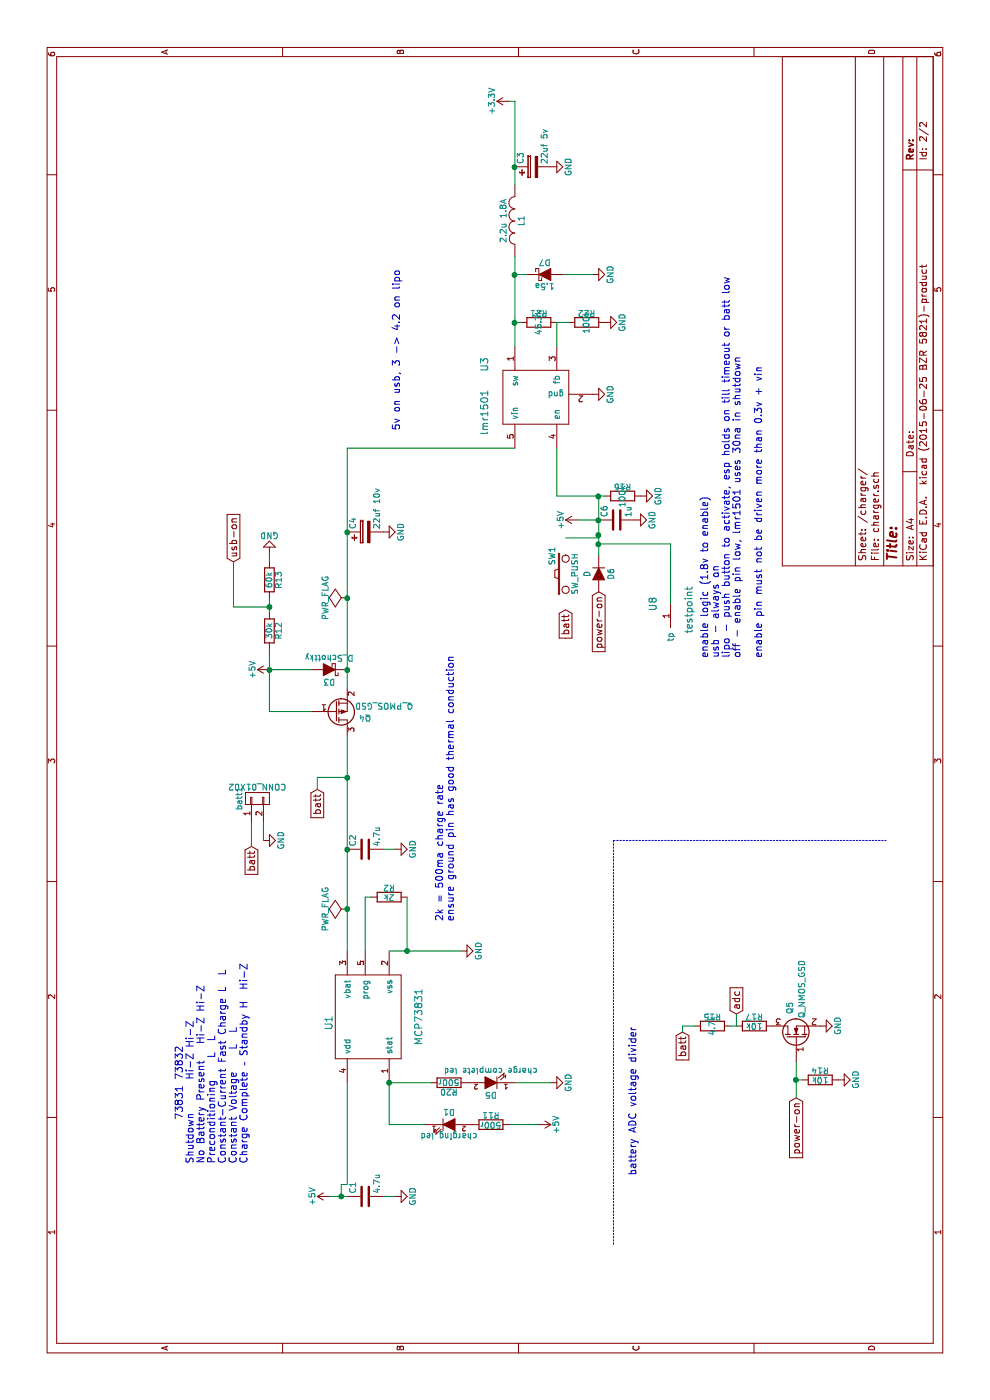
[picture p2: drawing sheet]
EESchema Schematic File Version 2
LIBS:modbox-brain-rescue
LIBS:power
LIBS:device
LIBS:transistors
LIBS:conn
LIBS:linear
LIBS:regul
LIBS:74xx
LIBS:cmos4000
LIBS:adc-dac
LIBS:memory
LIBS:xilinx
LIBS:microcontrollers
LIBS:dsp
LIBS:microchip
LIBS:analog_switches
LIBS:motorola
LIBS:texas
LIBS:intel
LIBS:audio
LIBS:interface
LIBS:digital-audio
LIBS:philips
LIBS:display
LIBS:cypress
LIBS:siliconi
LIBS:opto
LIBS:atmel
LIBS:contrib
LIBS:valves
LIBS:esp8266-12
LIBS:mcp73831t
LIBS:cp2102
LIBS:testpoint
LIBS:ncp694
LIBS:lmr1501
LIBS:modbox-brain-cache
EELAYER 25 0
EELAYER END
$Descr A4 11693 8268
encoding utf-8
Sheet 2 2
Title ""
Date ""
Rev ""
Comp ""
Comment1 ""
Comment2 ""
Comment3 ""
Comment4 ""
$EndDescr
$Comp
L MCP73831T U1
U 1 1
P 3250 3050
F 0 "U1" H 3150 3350 60  0000 C CNN
F 1 "MCP73831" H 3200 2600 60  0000 C CNN
F 2 "Housings_SOT-23_SOT-143_TSOT-6:SOT-23-5" H 3250 3050 60  0001 C CNN
F 3 "" H 3250 3050 60  0000 C CNN
	1    3250 3050
	1    0    0    -1  
$EndComp
$Comp
L GND #PWR23
U 1 1
P 3750 3850
F 0 "#PWR23" H 3750 3600 50  0001 C CNN
F 1 "GND" H 3750 3700 50  0000 C CNN
F 2 "" H 3750 3850 60  0000 C CNN
F 3 "" H 3750 3850 60  0000 C CNN
	1    3750 3850
	1    0    0    -1  
$EndComp
$Comp
L +5V #PWR19
U 1 1
P 1700 2750
F 0 "#PWR19" H 1700 2600 50  0001 C CNN
F 1 "+5V" H 1700 2890 50  0000 C CNN
F 2 "" H 1700 2750 60  0000 C CNN
F 3 "" H 1700 2750 60  0000 C CNN
	1    1700 2750
	1    0    0    -1  
$EndComp
$Comp
L C C1
U 1 1
P 1700 3050
F 0 "C1" H 1725 3150 50  0000 L CNN
F 1 "4.7u" H 1725 2950 50  0000 L CNN
F 2 "Capacitors_SMD:C_1206" H 1738 2900 30  0001 C CNN
F 3 "" H 1700 3050 60  0000 C CNN
	1    1700 3050
	1    0    0    -1  
$EndComp
$Comp
L GND #PWR20
U 1 1
P 1700 3300
F 0 "#PWR20" H 1700 3050 50  0001 C CNN
F 1 "GND" H 1700 3150 50  0000 C CNN
F 2 "" H 1700 3300 60  0000 C CNN
F 3 "" H 1700 3300 60  0000 C CNN
	1    1700 3300
	1    0    0    -1  
$EndComp
$Comp
L R R2
U 1 1
P 4200 3250
F 0 "R2" V 4280 3250 50  0000 C CNN
F 1 "2k" V 4200 3250 50  0000 C CNN
F 2 "Resistors_SMD:R_1206" V 4130 3250 30  0001 C CNN
F 3 "" H 4200 3250 30  0000 C CNN
	1    4200 3250
	1    0    0    -1  
$EndComp
$Comp
L C C2
U 1 1
P 4600 3050
F 0 "C2" H 4625 3150 50  0000 L CNN
F 1 "4.7u" H 4625 2950 50  0000 L CNN
F 2 "Capacitors_SMD:C_1206" H 4638 2900 30  0001 C CNN
F 3 "" H 4600 3050 60  0000 C CNN
	1    4600 3050
	1    0    0    -1  
$EndComp
$Comp
L GND #PWR26
U 1 1
P 4600 3300
F 0 "#PWR26" H 4600 3050 50  0001 C CNN
F 1 "GND" H 4600 3150 50  0000 C CNN
F 2 "" H 4600 3300 60  0000 C CNN
F 3 "" H 4600 3300 60  0000 C CNN
	1    4600 3300
	1    0    0    -1  
$EndComp
$Comp
L LED D1
U 1 1
P 2300 3750
F 0 "D1" H 2300 3850 50  0000 C CNN
F 1 "charging led" H 2300 3650 50  0000 C CNN
F 2 "LEDs:LED-1206" H 2300 3750 60  0001 C CNN
F 3 "" H 2300 3750 60  0000 C CNN
	1    2300 3750
	0    1    1    0   
$EndComp
$Comp
L R R11
U 1 1
P 2300 4100
F 0 "R11" V 2380 4100 50  0000 C CNN
F 1 "500r" V 2300 4100 50  0000 C CNN
F 2 "Resistors_SMD:R_1206" V 2230 4100 30  0001 C CNN
F 3 "" H 2300 4100 30  0000 C CNN
	1    2300 4100
	1    0    0    -1  
$EndComp
Text GLabel 5100 2650 0    60   Input ~ 0
batt
$Comp
L CONN_01X02 batt1
U 1 1
P 5025 2150
F 0 "batt1" H 5025 2300 50  0000 C CNN
F 1 "CONN_01X02" V 5125 2150 50  0000 C CNN
F 2 "Pin_Headers:Pin_Header_Straight_1x02" H 5025 2150 60  0001 C CNN
F 3 "" H 5025 2150 60  0000 C CNN
	1    5025 2150
	1    0    0    -1  
$EndComp
Text GLabel 4625 2100 0    60   Input ~ 0
batt
$Comp
L GND #PWR27
U 1 1
P 4675 2200
F 0 "#PWR27" H 4675 1950 50  0001 C CNN
F 1 "GND" H 4675 2050 50  0000 C CNN
F 2 "" H 4675 2200 60  0000 C CNN
F 3 "" H 4675 2200 60  0000 C CNN
	1    4675 2200
	1    0    0    -1  
$EndComp
$Comp
L GND #PWR34
U 1 1
P 8400 4950
F 0 "#PWR34" H 8400 4700 50  0001 C CNN
F 1 "GND" H 8400 4800 50  0000 C CNN
F 2 "" H 8400 4950 60  0000 C CNN
F 3 "" H 8400 4950 60  0000 C CNN
	1    8400 4950
	1    0    0    -1  
$EndComp
$Comp
L +3.3V #PWR38
U 1 1
P 10850 4250
F 0 "#PWR38" H 10850 4100 50  0001 C CNN
F 1 "+3.3V" H 10850 4390 50  0000 C CNN
F 2 "" H 10850 4250 60  0000 C CNN
F 3 "" H 10850 4250 60  0000 C CNN
	1    10850 4250
	1    0    0    -1  
$EndComp
$Comp
L CP C3
U 1 1
P 10300 4450
F 0 "C3" H 10325 4550 50  0000 L CNN
F 1 "22uf 5v" H 10325 4350 50  0000 L CNN
F 2 "Capacitors_Tantalum_SMD:TantalC_SizeA_EIA-3216_HandSoldering" H 10338 4300 30  0001 C CNN
F 3 "" H 10300 4450 60  0000 C CNN
F 4 "1190107" H 10300 4450 60  0001 C CNN "farnell #"
	1    10300 4450
	1    0    0    -1  
$EndComp
$Comp
L GND #PWR37
U 1 1
P 10300 4600
F 0 "#PWR37" H 10300 4350 50  0001 C CNN
F 1 "GND" H 10300 4450 50  0000 C CNN
F 2 "" H 10300 4600 60  0000 C CNN
F 3 "" H 10300 4600 60  0000 C CNN
	1    10300 4600
	1    0    0    -1  
$EndComp
Text GLabel 3225 6150 2    60   Input ~ 0
adc
$Comp
L D_Schottky D3
U 1 1
P 6100 2750
F 0 "D3" H 6100 2850 50  0000 C CNN
F 1 "D_Schottky" H 6100 2650 50  0000 C CNN
F 2 "Diodes_SMD:SMA_Standard" H 6100 2750 50  0001 C CNN
F 3 "" H 6100 2750 50  0000 C CNN
	1    6100 2750
	0    -1   -1   0   
$EndComp
$Comp
L +5V #PWR28
U 1 1
P 6100 2250
F 0 "#PWR28" H 6100 2100 50  0001 C CNN
F 1 "+5V" H 6100 2390 50  0000 C CNN
F 2 "" H 6100 2250 60  0000 C CNN
F 3 "" H 6100 2250 60  0000 C CNN
	1    6100 2250
	1    0    0    -1  
$EndComp
$Comp
L Q_PMOS_GSD Q4
U 1 1
P 5750 2800
F 0 "Q4" H 6050 2850 50  0000 R CNN
F 1 "Q_PMOS_GSD" H 6400 2750 50  0000 R CNN
F 2 "Housings_SOT-23_SOT-143_TSOT-6:SOT-23_Handsoldering" H 5950 2900 50  0001 C CNN
F 3 "" H 5750 2800 50  0000 C CNN
F 4 "2061419" H 5750 2800 60  0001 C CNN "farnell #"
	1    5750 2800
	0    -1   1    0   
$EndComp
Text Notes 1975 2075 0    60   ~ 0
								73831	73832\nShutdown						Hi-Z	Hi-Z\nNo Battery Present			Hi-Z	Hi-Z\nPreconditioning				L		L\nConstant-Current Fast Charge	L		L\nConstant Voltage				L		L\nCharge Complete – Standby	H		Hi-Z
$Comp
L PWR_FLAG #FLG3
U 1 1
P 6700 2900
F 0 "#FLG3" H 6700 2995 50  0001 C CNN
F 1 "PWR_FLAG" H 6700 3080 50  0000 C CNN
F 2 "" H 6700 2900 60  0000 C CNN
F 3 "" H 6700 2900 60  0000 C CNN
	1    6700 2900
	1    0    0    -1  
$EndComp
$Comp
L PWR_FLAG #FLG2
U 1 1
P 4100 2900
F 0 "#FLG2" H 4100 2995 50  0001 C CNN
F 1 "PWR_FLAG" H 4100 3080 50  0000 C CNN
F 2 "" H 4100 2900 60  0000 C CNN
F 3 "" H 4100 2900 60  0000 C CNN
	1    4100 2900
	1    0    0    -1  
$EndComp
$Comp
L R R12
U 1 1
P 6425 2250
F 0 "R12" V 6505 2250 50  0000 C CNN
F 1 "30k" V 6425 2250 50  0000 C CNN
F 2 "Resistors_SMD:R_1206" V 6355 2250 30  0001 C CNN
F 3 "" H 6425 2250 30  0000 C CNN
	1    6425 2250
	0    1    1    0   
$EndComp
$Comp
L R R13
U 1 1
P 6850 2250
F 0 "R13" V 6930 2250 50  0000 C CNN
F 1 "60k" V 6850 2250 50  0000 C CNN
F 2 "Resistors_SMD:R_1206" V 6780 2250 30  0001 C CNN
F 3 "" H 6850 2250 30  0000 C CNN
	1    6850 2250
	0    1    1    0   
$EndComp
$Comp
L GND #PWR29
U 1 1
P 7075 2250
F 0 "#PWR29" H 7075 2000 50  0001 C CNN
F 1 "GND" H 7075 2100 50  0000 C CNN
F 2 "" H 7075 2250 60  0000 C CNN
F 3 "" H 7075 2250 60  0000 C CNN
	1    7075 2250
	0    -1   -1   0   
$EndComp
Text GLabel 7000 1950 2    60   Input ~ 0
usb-on
$Comp
L D D6
U 1 1
P 6900 5000
F 0 "D6" H 6900 5100 50  0000 C CNN
F 1 "D" H 6900 4900 50  0000 C CNN
F 2 "Diodes_SMD:SOD-123" H 6900 5000 60  0001 C CNN
F 3 "" H 6900 5000 60  0000 C CNN
	1    6900 5000
	-1   0    0    1   
$EndComp
Text GLabel 6750 5000 0    60   Input ~ 0
power-on
Text GLabel 2525 6650 0    60   Input ~ 0
power-on
$Comp
L SW_PUSH SW1
U 1 1
P 6900 4725
F 0 "SW1" H 7050 4835 50  0000 C CNN
F 1 "SW_PUSH" H 6900 4645 50  0000 C CNN
F 2 "Buttons_Switches_SMD:SW_SPST_EVQQ2" H 6900 4725 60  0001 C CNN
F 3 "" H 6900 4725 60  0000 C CNN
	1    6900 4725
	1    0    0    -1  
$EndComp
$Comp
L +5V #PWR31
U 1 1
P 7350 4825
F 0 "#PWR31" H 7350 4675 50  0001 C CNN
F 1 "+5V" H 7350 4965 50  0000 C CNN
F 2 "" H 7350 4825 60  0000 C CNN
F 3 "" H 7350 4825 60  0000 C CNN
	1    7350 4825
	1    0    0    -1  
$EndComp
$Comp
L R R17
U 1 1
P 3125 6300
F 0 "R17" V 3205 6300 50  0000 C CNN
F 1 "10k" V 3125 6300 50  0000 C CNN
F 2 "Resistors_SMD:R_1206" V 3055 6300 30  0001 C CNN
F 3 "" H 3125 6300 30  0000 C CNN
	1    3125 6300
	1    0    0    -1  
$EndComp
$Comp
L R R15
U 1 1
P 3125 5950
F 0 "R15" V 3205 5950 50  0000 C CNN
F 1 "4.7k" H 3125 5950 50  0000 C CNN
F 2 "Resistors_SMD:R_1206" V 3055 5950 30  0001 C CNN
F 3 "" H 3125 5950 30  0000 C CNN
	1    3125 5950
	1    0    0    -1  
$EndComp
$Comp
L R R14
U 1 1
P 2675 6850
F 0 "R14" V 2755 6850 50  0000 C CNN
F 1 "10k" V 2675 6850 50  0000 C CNN
F 2 "Resistors_SMD:R_1206" V 2605 6850 30  0001 C CNN
F 3 "" H 2675 6850 30  0000 C CNN
	1    2675 6850
	1    0    0    -1  
$EndComp
$Comp
L Q_NMOS_GSD Q5
U 1 1
P 3025 6650
F 0 "Q5" H 3325 6700 50  0000 R CNN
F 1 "Q_NMOS_GSD" H 3675 6600 50  0000 R CNN
F 2 "TO_SOT_Packages_SMD:SOT-23" H 3225 6750 29  0001 C CNN
F 3 "" H 3025 6650 60  0000 C CNN
	1    3025 6650
	1    0    0    -1  
$EndComp
Text GLabel 3075 5700 0    60   Input ~ 0
batt
$Comp
L GND #PWR24
U 1 1
P 2675 7000
F 0 "#PWR24" H 2675 6750 50  0001 C CNN
F 1 "GND" H 2675 6850 50  0000 C CNN
F 2 "" H 2675 7000 60  0000 C CNN
F 3 "" H 2675 7000 60  0000 C CNN
	1    2675 7000
	1    0    0    -1  
$EndComp
$Comp
L GND #PWR25
U 1 1
P 3125 6850
F 0 "#PWR25" H 3125 6600 50  0001 C CNN
F 1 "GND" H 3125 6700 50  0000 C CNN
F 2 "" H 3125 6850 60  0000 C CNN
F 3 "" H 3125 6850 60  0000 C CNN
	1    3125 6850
	1    0    0    -1  
$EndComp
$Comp
L +5V #PWR21
U 1 1
P 2300 4500
F 0 "#PWR21" H 2300 4350 50  0001 C CNN
F 1 "+5V" H 2300 4640 50  0000 C CNN
F 2 "" H 2300 4500 60  0000 C CNN
F 3 "" H 2300 4500 60  0000 C CNN
	1    2300 4500
	-1   0    0    1   
$EndComp
$Comp
L LED D5
U 1 1
P 2650 4100
F 0 "D5" H 2650 4200 50  0000 C CNN
F 1 "charge complete led" H 2650 4000 50  0000 C CNN
F 2 "LEDs:LED-1206" H 2650 4100 60  0001 C CNN
F 3 "" H 2650 4100 60  0000 C CNN
	1    2650 4100
	0    -1   -1   0   
$EndComp
$Comp
L R R20
U 1 1
P 2650 3750
F 0 "R20" V 2730 3750 50  0000 C CNN
F 1 "500r" V 2650 3750 50  0000 C CNN
F 2 "Resistors_SMD:R_1206" V 2580 3750 30  0001 C CNN
F 3 "" H 2650 3750 30  0000 C CNN
	1    2650 3750
	-1   0    0    1   
$EndComp
$Comp
L GND #PWR22
U 1 1
P 2650 4600
F 0 "#PWR22" H 2650 4350 50  0001 C CNN
F 1 "GND" H 2650 4450 50  0000 C CNN
F 2 "" H 2650 4600 60  0000 C CNN
F 3 "" H 2650 4600 60  0000 C CNN
	1    2650 4600
	1    0    0    -1  
$EndComp
Text Notes 4000 3800 0    60   ~ 0
2k = 500ma charge rate\nensure ground pin has good thermal conduction\n
$Comp
L C C6
U 1 1
P 7350 5150
F 0 "C6" H 7375 5250 50  0000 L CNN
F 1 "1u" H 7375 5050 50  0000 L CNN
F 2 "Capacitors_SMD:C_1206" H 7388 5000 30  0001 C CNN
F 3 "" H 7350 5150 60  0000 C CNN
	1    7350 5150
	1    0    0    -1  
$EndComp
$Comp
L GND #PWR32
U 1 1
P 7350 5300
F 0 "#PWR32" H 7350 5050 50  0001 C CNN
F 1 "GND" H 7350 5150 50  0000 C CNN
F 2 "" H 7350 5300 60  0000 C CNN
F 3 "" H 7350 5300 60  0000 C CNN
	1    7350 5300
	1    0    0    -1  
$EndComp
$Comp
L testpoint U8
U 1 1
P 6650 5600
F 0 "U8" H 6650 5450 60  0000 C CNN
F 1 "testpoint" H 6700 5750 60  0000 C CNN
F 2 "Connect:PINTST" H 6650 5600 60  0001 C CNN
F 3 "" H 6650 5600 60  0000 C CNN
	1    6650 5600
	-1   0    0    1   
$EndComp
$Comp
L R R16
U 1 1
P 7550 5200
F 0 "R16" V 7630 5200 50  0000 C CNN
F 1 "100k" H 7550 5200 50  0000 C CNN
F 2 "Resistors_SMD:R_1206" V 7480 5200 30  0001 C CNN
F 3 "" H 7550 5200 30  0000 C CNN
	1    7550 5200
	1    0    0    -1  
$EndComp
$Comp
L GND #PWR33
U 1 1
P 7550 5350
F 0 "#PWR33" H 7550 5100 50  0001 C CNN
F 1 "GND" H 7550 5200 50  0000 C CNN
F 2 "" H 7550 5350 60  0000 C CNN
F 3 "" H 7550 5350 60  0000 C CNN
	1    7550 5350
	1    0    0    -1  
$EndComp
$Comp
L lmr1501 U3
U 1 1
P 8350 4600
F 0 "U3" H 8650 5150 60  0000 C CNN
F 1 "lmr1501" H 8250 5150 60  0000 C CNN
F 2 "TO_SOT_Packages_SMD:SOT-23-5" H 8350 4600 60  0001 C CNN
F 3 "" H 8350 4600 60  0000 C CNN
F 4 "2323517" H 8350 4600 60  0001 C CNN "farnell #"
	1    8350 4600
	1    0    0    -1  
$EndComp
$Comp
L D_Schottky D7
U 1 1
P 9400 4550
F 0 "D7" H 9400 4650 50  0000 C CNN
F 1 "1.5a" H 9400 4450 50  0000 C CNN
F 2 "Diodes_SMD:SMA_Standard" H 9400 4550 50  0001 C CNN
F 3 "" H 9400 4550 50  0000 C CNN
	1    9400 4550
	0    1    1    0   
$EndComp
$Comp
L INDUCTOR L1
U 1 1
P 9850 4300
AR Path="/58187104" Ref="L1"  Part="1" 
AR Path="/580B5C57/58187104" Ref="L1"  Part="1" 
F 0 "L1" V 9800 4300 50  0000 C CNN
F 1 "2.2u 1.8A" V 9950 4300 50  0000 C CNN
F 2 "Inductors_NEOSID:Neosid_Inductor_SM-PIC0512H" H 9850 4300 60  0001 C CNN
F 3 "" H 9850 4300 60  0000 C CNN
	1    9850 4300
	0    -1   -1   0   
$EndComp
$Comp
L GND #PWR36
U 1 1
P 9400 4950
F 0 "#PWR36" H 9400 4700 50  0001 C CNN
F 1 "GND" H 9400 4800 50  0000 C CNN
F 2 "" H 9400 4950 60  0000 C CNN
F 3 "" H 9400 4950 60  0000 C CNN
	1    9400 4950
	1    0    0    -1  
$EndComp
$Comp
L R R21
U 1 1
P 9000 4500
F 0 "R21" V 9080 4500 50  0000 C CNN
F 1 "45.3k" H 9000 4500 50  0000 C CNN
F 2 "Resistors_SMD:R_1206" V 8930 4500 30  0001 C CNN
F 3 "" H 9000 4500 30  0000 C CNN
	1    9000 4500
	1    0    0    -1  
$EndComp
$Comp
L R R22
U 1 1
P 9000 4900
F 0 "R22" V 9080 4900 50  0000 C CNN
F 1 "100k" H 9000 4900 50  0000 C CNN
F 2 "Resistors_SMD:R_1206" V 8930 4900 30  0001 C CNN
F 3 "" H 9000 4900 30  0000 C CNN
	1    9000 4900
	1    0    0    -1  
$EndComp
$Comp
L GND #PWR35
U 1 1
P 9000 5050
F 0 "#PWR35" H 9000 4800 50  0001 C CNN
F 1 "GND" H 9000 4900 50  0000 C CNN
F 2 "" H 9000 5050 60  0000 C CNN
F 3 "" H 9000 5050 60  0000 C CNN
	1    9000 5050
	1    0    0    -1  
$EndComp
Wire Wire Line
	9000 4650 9000 4750
Wire Wire Line
	9000 4650 8800 4650
Connection ~ 9000 4300
Wire Wire Line
	9000 4350 9000 4300
Wire Wire Line
	9400 4950 9400 4700
Connection ~ 9400 4300
Wire Wire Line
	9400 4400 9400 4300
Wire Wire Line
	8800 4300 9550 4300
Connection ~ 7550 5000
Connection ~ 7150 5000
Wire Wire Line
	7150 5600 7150 5000
Wire Wire Line
	6650 5600 7150 5600
Connection ~ 2650 3250
Wire Wire Line
	2650 3250 2650 3600
Wire Wire Line
	2650 4600 2650 4300
Wire Wire Line
	2300 4250 2300 4500
Wire Wire Line
	2300 3250 2300 3550
Wire Wire Line
	2650 3250 2300 3250
Wire Wire Line
	3125 5700 3125 5800
Wire Wire Line
	3075 5700 3125 5700
Connection ~ 2675 6650
Wire Wire Line
	2675 6700 2675 6650
Wire Wire Line
	3125 6150 3125 6100
Wire Wire Line
	3125 6150 3225 6150
Wire Wire Line
	2525 6650 2825 6650
Connection ~ 7350 5000
Wire Wire Line
	7350 4825 7350 5000
Connection ~ 7225 5000
Wire Wire Line
	7200 5000 7225 5000
Wire Wire Line
	7200 4725 7200 5000
Connection ~ 6625 2250
Wire Wire Line
	6625 1950 7000 1950
Wire Wire Line
	6625 2250 6625 1950
Wire Wire Line
	7000 2250 7075 2250
Wire Wire Line
	6575 2250 6700 2250
Wire Wire Line
	7050 5000 7550 5000
Wire Wire Line
	7550 4650 7550 5050
Wire Wire Line
	10850 4300 10850 4250
Connection ~ 6700 2900
Connection ~ 6100 2900
Connection ~ 6100 2250
Wire Wire Line
	6100 2250 6100 2600
Wire Wire Line
	5750 2250 6275 2250
Wire Wire Line
	5950 2900 7950 2900
Connection ~ 10300 4300
Wire Wire Line
	10150 4300 10850 4300
Wire Wire Line
	4625 2100 4825 2100
Wire Wire Line
	4675 2200 4825 2200
Connection ~ 5200 2900
Wire Wire Line
	5200 2650 5200 2900
Wire Wire Line
	5100 2650 5200 2650
Connection ~ 4100 2900
Connection ~ 4600 2900
Wire Wire Line
	4600 3200 4600 3300
Wire Wire Line
	3750 2900 5550 2900
Connection ~ 3750 3400
Wire Wire Line
	4200 3400 3750 3400
Wire Wire Line
	4200 3050 4200 3100
Wire Wire Line
	3750 3050 4200 3050
Wire Wire Line
	3750 3250 3750 3850
Wire Wire Line
	1700 3200 1700 3300
Connection ~ 1700 2850
Wire Wire Line
	1800 2850 1700 2850
Wire Wire Line
	1800 2900 1800 2850
Wire Wire Line
	1800 2900 2650 2900
Wire Wire Line
	1700 2750 1700 2900
Wire Wire Line
	7550 4650 7950 4650
Wire Wire Line
	7950 2900 7950 4300
$Comp
L CP C4
U 1 1
P 7250 3050
F 0 "C4" H 7275 3150 50  0000 L CNN
F 1 "22uf 10v" H 7275 2950 50  0000 L CNN
F 2 "Capacitors_Tantalum_SMD:TantalC_SizeA_EIA-3216_HandSoldering" H 7288 2900 30  0001 C CNN
F 3 "" H 7250 3050 60  0000 C CNN
F 4 "1190107" H 7250 3050 60  0001 C CNN "farnell #"
	1    7250 3050
	1    0    0    -1  
$EndComp
Connection ~ 7250 2900
$Comp
L GND #PWR30
U 1 1
P 7250 3200
F 0 "#PWR30" H 7250 2950 50  0001 C CNN
F 1 "GND" H 7250 3050 50  0000 C CNN
F 2 "" H 7250 3200 60  0000 C CNN
F 3 "" H 7250 3200 60  0000 C CNN
	1    7250 3200
	1    0    0    -1  
$EndComp
Text Notes 8100 3350 0    60   ~ 0
5v on usb, 3 -> 4.2 on lipo
Text Notes 6125 6225 0    60   ~ 0
enable logic (1.8v to enable)\nusb - always on\nlipo - push button to activate, esp holds on till timeout or batt low\noff - enable pin low, lmr1501 uses 30na in shutdown
Text GLabel 6600 4725 0    60   Input ~ 0
batt
Wire Notes Line
	1300 5125 4675 5125
Wire Notes Line
	4675 5125 4675 7400
Text Notes 1875 5325 0    60   ~ 0
battery ADC voltage divider
Wire Wire Line
	5750 2250 5750 2600
$EndSCHEMATC
